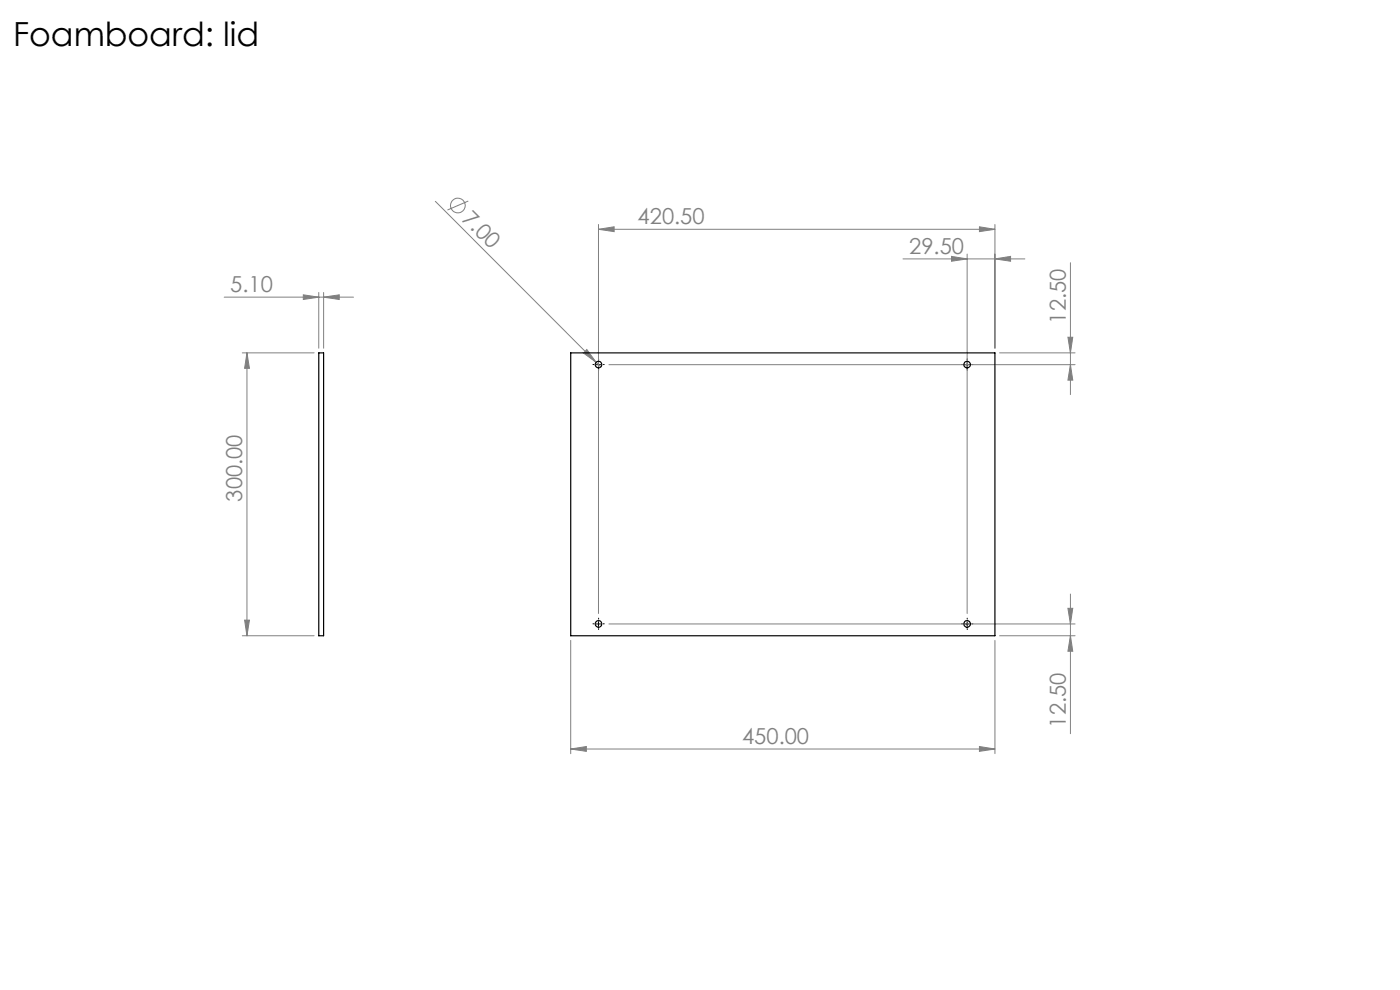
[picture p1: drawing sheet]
<svg xmlns="http://www.w3.org/2000/svg" width="297mm" height="210mm" viewBox="0 0 297 210" stroke-linecap="round" stroke-linejoin="round" font-family="sans-serif">
<g fill="none" stroke="#808080" stroke-width=".21">
<path d="M92.4 42.7l34.1 34.2M99.3 42.6l-4.4 1.9M127 48.6l3.3-.5v1zM127 47.6v82.5M127 48.6h84.1M191.6 54.9h25.8M201.9 54.4l3.3 .5-3.3 .5zM205.2 53.9v76.2M207.8 48.1l3.3 .5-3.3 .5zM211.1 54.9l3.3-.5v1zM211.1 47.6v26.3M227.1 55.7v28"/>
<path d="M47.6 63h27.4M51.4 74.9h15.2M52.4 74.9l.5 3.2h-1zM52.4 74.9v60M64.3 62.5l3.3 .5-3.3 .5zM67.6 62v11.9M68.7 63l3.3-.5v1zM68.7 62v11.9M124.5 74.1l2 2.8-2.7-2zM126.5 76.9l1 .9M129.2 77.4h98.9M212.1 74.9h16"/>
<path d="M226.6 71.5h1l-.5 3.4zM227.1 77.4l.5 3.2h-1zM51.4 134.9h15.2M51.9 131.5h1l-.5 3.4zM121.1 135.8v24.1M129.2 132.4h98.9M211.1 135.8v24.1M212.1 134.9h16M226.6 129h1l-.5 3.4zM227.1 134.9l.5 3.2h-1zM227.1 126v29.6M121.1 158.9l3.3-.5v1z"/>
<path d="M121.1 158.9h90M207.8 158.4l3.3 .5-3.3 .5z"/>
<circle cx="97.1" cy="43.6" r="1.56"/>
</g>
<g fill="none" stroke="#000" stroke-width=".21" stroke-dasharray="15.2 1.3 1.3 1.3">
<path d="M126 77.3h-.2M127 76.3v-.2M127 78.3v.2M128 77.3h.2M204.2 77.3h-.2M205.2 76.3v-.2M205.2 78.3v.2M206.2 77.3h.2M126 132.3h-.2M127 131.3v-.2M127 133.3v.2M128 132.3h.2"/>
<path d="M204.2 132.3h-.2M205.2 131.3v-.2M205.2 133.3v.2M206.2 132.3h.2"/>
</g>
<path d="M126.5 77.4h1M127 76.9v.9M204.7 77.4h1M205.2 76.9v.9M126.5 132.4h1M127 131.9v.9M204.7 132.4h1M205.2 131.9v.9" fill="none" stroke="#000" stroke-width=".21"/>
<g fill="#808080">
<path d="M124.5 74.1l2 2.8-2.7-2z"/>
<path d="M68.7 63l3.3-.5v1zM64.3 62.5l3.3 .5-3.3 .5z"/>
<path d="M121.1 158.9l3.3-.5v1zM207.8 158.4l3.3 .5-3.3 .5z"/>
<path d="M201.9 54.4l3.3 .5-3.3 .5zM211.1 54.9l3.3-.5v1zM127 48.6l3.3-.5v1zM207.8 48.1l3.3 .5-3.3 .5z"/>
<path d="M227.1 77.4l.5 3.2h-1zM226.6 71.5h1l-.5 3.4z"/>
<path d="M226.6 129h1l-.5 3.4zM227.1 134.9l.5 3.2h-1zM52.4 74.9l.5 3.2h-1zM51.9 131.5h1l-.5 3.4z"/>
</g>
<g fill="none" stroke="#000" stroke-width=".25">
<path d="M67.6 74.9h1.1v60h-1.1zM121.1 74.9h90v60h-90z"/>
<circle cx="127" cy="77.4" r=".7"/>
<circle cx="205.2" cy="77.4" r=".71"/>
<circle cx="127" cy="132.4" r=".7"/>
<circle cx="205.2" cy="132.4" r=".71"/>
</g>
<text font-size="7.1" x="2.8" y="9.8">Foamboard: lid</text>
<g font-size="4.7" fill="#808080">
<text x="97.8" y="46.6" transform="rotate(45 97.8 46.6)">7.00</text>
<text x="135.3" y="47.6">420.50</text>
<text x="192.9" y="53.9">29.50</text>
<text x="48.9" y="62">5.10</text>
<text x="226.1" y="68.7" transform="rotate(-90 226.1 68.7)">12.50</text>
<text x="51.4" y="106.4" transform="rotate(-90 51.4 106.4)">300.00</text>
<text x="226.1" y="154.3" transform="rotate(-90 226.1 154.3)">12.50</text>
<text x="157.4" y="157.8">450.00</text>
</g>
</svg>
